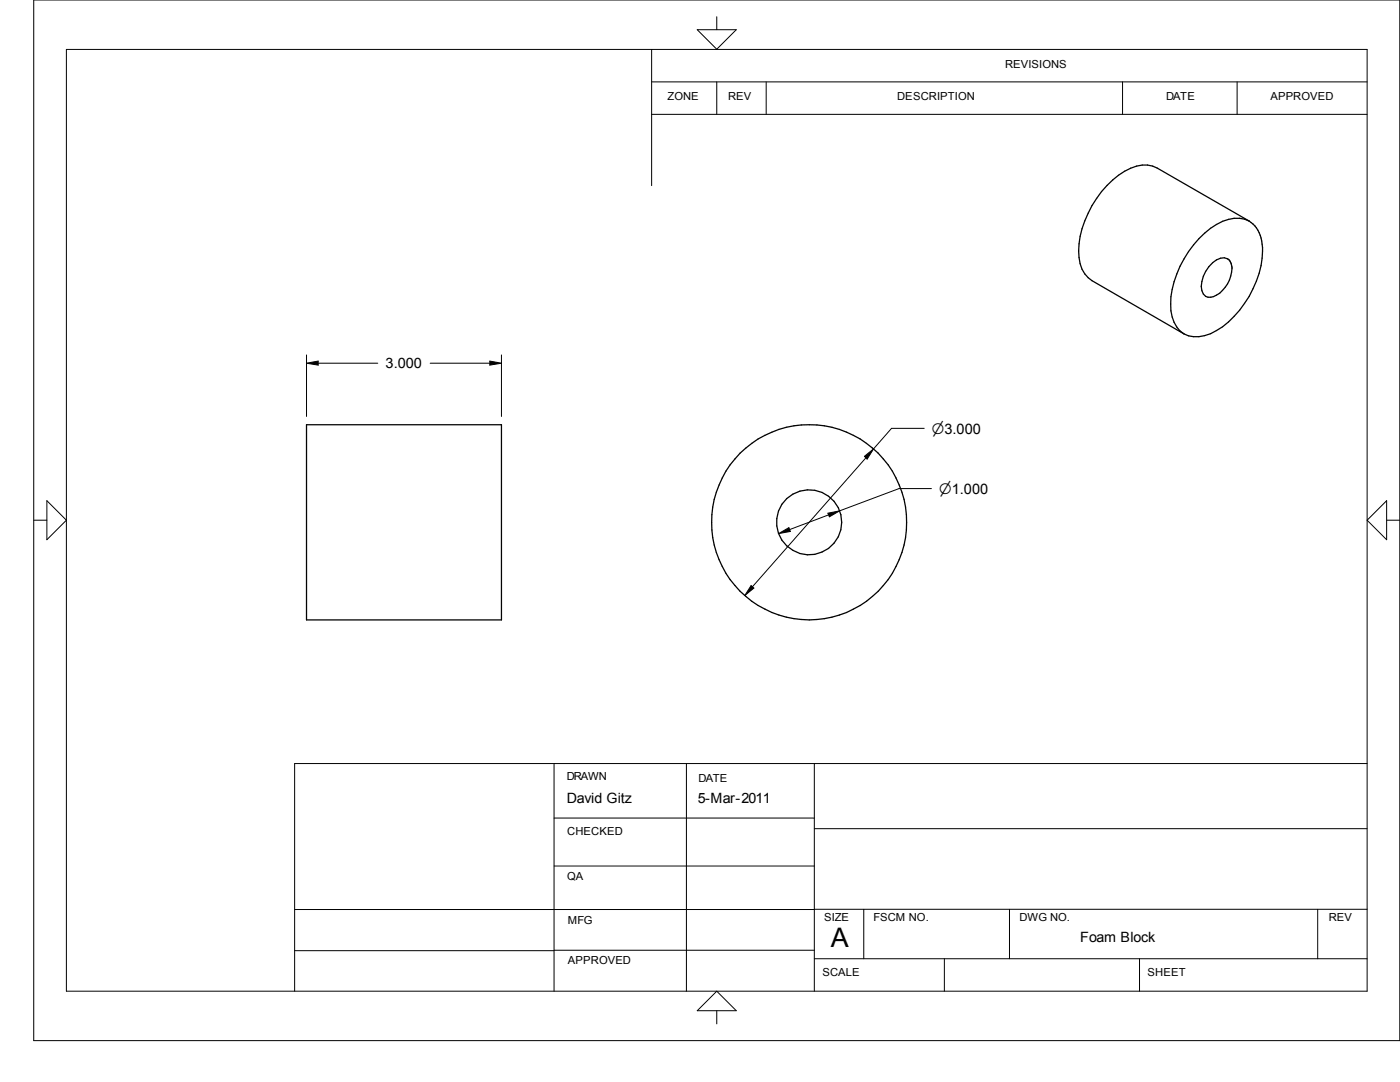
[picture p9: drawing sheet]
<svg xmlns="http://www.w3.org/2000/svg" width="279mm" height="216mm" viewBox="0 0 279 216" stroke-linecap="round" stroke-linejoin="round" font-family="sans-serif">
<g fill="none" stroke="#000" stroke-width=".25">
<path d="M242 52.4a2.56 2.56 0 0 1 3.2-.6 3.1 3.1 0 0 1 .4 3.3 5.8 5.8 0 0 1-4 4.2 1.51 1.51 0 0 1-1.7-1.3 6.3 6.3 0 0 1 2.1-5.6zM249.3 44.1l-18.4-10.6a6.4 6.4 0 0 0-6.4 .7 20.1 20.1 0 0 0-9.2 15.9 6.4 6.4 0 0 0 2.6 5.9l18.4 10.6M249.3 44.1a6.6 6.6 0 0 0-6.5 .7 20.3 20.3 0 0 0-9.2 15.9 6.5 6.5 0 0 0 2.7 5.9M249.3 44.1a6.5 6.5 0 0 1 2.7 6 20 20 0 0 1-9.2 15.9 6.6 6.6 0 0 1-6.5 .6M61.2 84.8h38.9v38.9h-38.9z"/>
<circle cx="161.5" cy="104.2" r="19.5"/>
<circle cx="161.5" cy="104.2" r="6.5"/>
</g>
<g fill="none" stroke="#000" stroke-width=".2">
<path d="M6.7 0h272.7v207.6h-272.7zM13.3 9.9h259.5v187.9h-259.5zM130 16.3h142.8M130 9.9v27.1M139.1 5.9h7.8l-3.9 3.9zM143 3.3v2.6M143 16.3v6.5M152.9 16.3v6.5M224 16.3v6.5M246.9 16.3v6.5M130 22.8h142.8M61.2 70.8v12.3"/>
<path d="M61.2 72.5l2.3-.4v.8zM63.5 72.5h11.9M85.9 72.5h11.8M97.7 72.1l2.4 .4-2.4 .4zM100.1 70.8v12.3M9.4 99.9l3.9 3.9-3.9 3.9zM172.5 91.1l1.8-1.5-1.2 2zM172.8 91.4l-22.6 25.7M184.4 85.5h-6.5l-3.6 4.1M185.9 97.5h-6.5l-11.8 4.4M276.7 99.9v7.8l-3.9-3.9zM6.7 103.8h2.7"/>
<path d="M149.9 116.8l.6 .5-1.9 1.5zM155.4 106.5l2-1.2 .3 .7zM165.2 102.4l2.4-.5-2.1 1.2zM165.4 102.7l-7.8 3M276.7 103.8h2.7M110.6 152.4v45.4M137 152.4v45.4M162.5 152.4v45.4M272.8 152.4h-214v45.4M110.6 172.8h51.9M110.6 163.2h51.9M162.5 165.4h110.3"/>
<path d="M58.8 189.7h51.8M110.6 189.6h51.9M162.5 191.3h110.3M172.4 181.4v9.9M188.5 191.3v6.5M201.5 181.4v9.9M227.4 191.3v6.5M263 181.4v9.9M272.8 181.4l-214 .1M139.1 201.7l3.9-3.9 3.9 3.9zM143 201.7v2.6"/>
</g>
<path d="M61.2 72.1h2.3v.8h-2.3zM97.7 72.1h2.4v.8h-2.4zM172.5 89.6h1.8v2h-1.8zM148.7 116.9h1.8v1.9h-1.8zM155.5 105.3h2.2v1.2h-2.2zM165.2 102h2.3v1.1h-2.3z" fill="#000"/>
<text font-size="5.4" x="165.8" y="189">A</text>
<g font-size="2.9">
<text x="77" y="73.4">3.000</text>
<text x="186" y="86.5">n3.000</text>
<text x="187.5" y="98.6">n1.000</text>
</g>
<g font-size="2.8">
<text x="113.1" y="160.3">David Gitz</text>
<text x="139.3" y="160.2">5-Mar-2011</text>
<text x="215.6" y="187.9">Foam Block</text>
</g>
<g font-size="2.2">
<text x="200.6" y="13.6">REVISIONS</text>
<text x="133.2" y="19.9">ZONE</text>
<text x="145.3" y="19.9">REV</text>
<text x="179.1" y="19.9">DESCRIPTION</text>
<text x="232.7" y="19.9">DATE</text>
<text x="253.5" y="19.9">APPROVED</text>
<text x="113.1" y="155.7">DRAWN</text>
<text x="139.4" y="156">DATE</text>
<text x="113.2" y="166.6">CHECKED</text>
<text x="113.2" y="175.7">QA</text>
<text x="113.3" y="184.4">MFG</text>
<text x="164.5" y="183.8">SIZE</text>
<text x="174.3" y="183.8">FSCM NO.</text>
<text x="203.5" y="183.8">DWG NO.</text>
<text x="265.2" y="183.8">REV</text>
<text x="113.3" y="192.4">APPROVED</text>
<text x="164.1" y="194.8">SCALE</text>
<text x="229" y="194.8">SHEET</text>
</g>
</svg>
